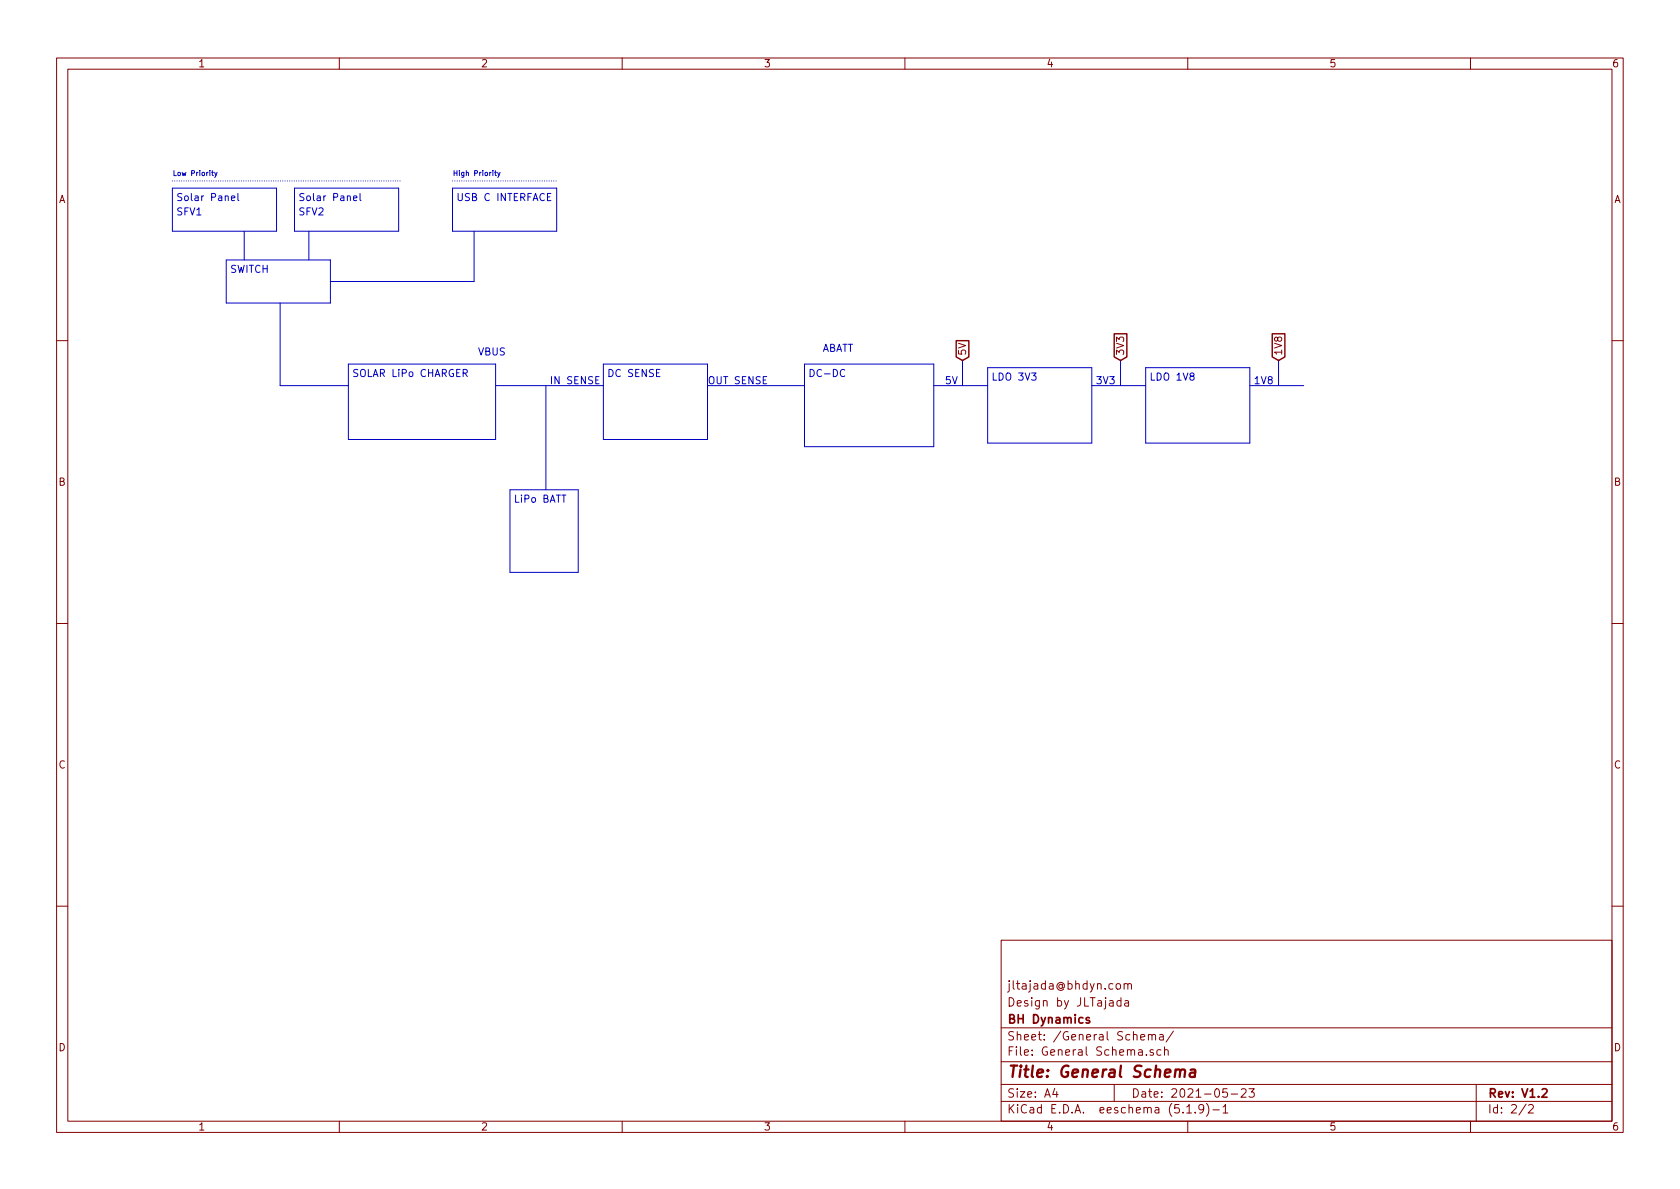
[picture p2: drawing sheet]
<svg xmlns="http://www.w3.org/2000/svg" width="297mm" height="210mm" viewBox="0 0 297 210" stroke-linecap="round" stroke-linejoin="round" font-family="sans-serif">
<g fill="none" stroke="#840000" stroke-width=".18">
<path d="M10 10.3h277v189.9h-277zM12 12.2h273v186.1h-273zM60 10.3v1.9M110 10.3v1.9M160 10.3v1.9M210 10.3v1.9M260 10.3v1.9M10 60.2h2M285 60.2h2M10 110.3h2M285 110.3h2M10 160.2h2"/>
<path d="M177 166.3h108v32h-108zM197.4 174.1l.2-.2 .4 .2v.7l-.2 .1-.4-.1zM198.2 177l-.4-.1-.3 .3 .1 .6h.6M198.2 176.4v1.5M198.8 174.1v-.1a.37 .37 0 0 1 .6 .1v.8M198.8 173.9v1M198.9 177h.6v.9M199.4 174.1l.1-.1a.37 .37 0 0 1 .6 .1v.8M199.5 177.3l-.4 .1-.3 .2 .3 .3 .4-.1M285 160.2h2M60 198.3v1.9M110 198.3v1.9"/>
<path d="M160 198.3v1.9M177 194.8h108M177 191.8h108M177 187.8h108M177 181.8h108M186.5 192.5l-.4 1h1M186.8 193v1M197 191.8v3M201.7 183.4l.7-.1-.1-.3-.4-.1-.2 .2 .1 .7h.5M202.7 186.5v.1M203 183.1l.3-.2 .3 .1 .1 .9M203 182.9v1"/>
<path d="M203.7 183.1a.34 .34 0 0 1 .3-.2 .34 .34 0 0 1 .3 .2v.8M203.9 185.7a.37 .37 0 0 0-.6 .1l.1 .2 .5 .2 .1 .1-.2 .3-.5-.1M205.1 183h.5l.1 .9M205.3 185.7l-.5-.1-.3 .3 .2 .6h.6M205.7 183.3l-.5 .1a.29 .29 0 0 0-.2 .2 .29 .29 0 0 0 .2 .3l.5-.1M205.9 185.7h.1a.37 .37 0 0 1 .6 .1v.8M205.9 185.1v1.5M207.5 182.3l-1.3 2M209.8 195.8l.5-.5v1.5M209.8 196.8h.9M210 198.3v1.9M211.3 196.7v.1"/>
<path d="M212.8 196l-.3 .3h-.3l-.2-.3v-.4l.1-.2 .4-.1 .3 .2a1.19 1.19 0 0 1-.3 1.2l-.4 .1M213.3 195.1a1.71 1.71 0 0 1 0 2.3M214.5 196.3h1.1M216.3 195.8l.4-.5v1.5M216.3 196.8h.8M217 192.5h-.7l-.1 .7 .2-.1 .5 .1 .1 .2v.5l-.2 .1-.6-.1M217.7 193.5h1.1M219.5 192.7l.2-.2h.3l.3 .2v.3v.2l-.9 .8h.9M220.8 192.5h1l-.5 .6 .4 .1v.7l-.2 .1-.7-.1M260 198.3v1.9M261 191.8v6.5M269.8 195.2l-1.2 2"/>
<path d="M270.3 195.5l.2-.2h.3l.3 .5-.9 1h.9"/>
</g>
<path d="M192.6 180a.37 .37 0 0 0-.6 .1l.1 .3 .5 .1 .1 .1-.2 .3-.5-.1M272.7 192.7l.2-.2h.3l.3 .2v.3l-.9 1h.9" fill="none" stroke="#840000" stroke-width=".3"/>
<path d="M207.8 189.3a.5 .5 0 0 1 .9 .1l-.1 1M208.7 189.4a.47 .47 0 0 1 .4-.3 .47 .47 0 0 1 .4 .3l-.1 1M210.5 189.2h.8l-.1 1.2M211.3 189.6l-.6 .1a.4 .4 0 0 0-.4 .3 .4 .4 0 0 0 .3 .4l.7-.1" fill="none" stroke="#840000" stroke-width=".41"/>
<g fill="none" stroke="#0000c2" stroke-width=".18">
<path d="M30.5 33.3h18.4v7.6h-18.4zM37.4 30.5h.3M37.5 30.2v.7l.2 .2M37.9 30.5l.3 .6M38.4 30.5l-.5 .9M40.9 35l.6-.1v-.2l-.4-.1-.2 .2 .1 .6h.5M42.1 34.2v1.1l.1 .2M52.1 33.3h18.4v7.6h-18.4zM62.5 35l.6-.1-.1-.2-.3-.1-.2 .2 .1 .6h.4M63.7 34.2v1.1l.1 .2M80 33.3h18.4v7.6h-18.4zM87.1 30.2h.1"/>
<path d="M87.5 30.5h.3M87.6 30.2v.7l.2 .2M88 30.5l.2 .6M88.4 30.5l-.4 .9M96.8 34.8h.4M97.4 34.2h-.6v1.3h.6M40 46h18.4v7.6h-18.4zM43.2 40.9v5.1M49.5 53.6v14.6h12.1M54.6 40.9v5.1M83.8 40.9v8.9h-25.4M61.6 64.4h26v13.3h-26z"/>
<path d="M81.9 66l.6-.1 .1-.1-.1-.3-.1-.2h-.5v1.3M82.2 66l.4 .6M87.6 68.2h19.1M96.5 68.2v18.4M105.9 66.6h-.6v1.3h.6M106.7 64.4h18.4v13.3h-18.4zM125.1 68.2h17.1M142.2 64.4h22.9v14.6h-22.9zM149.4 65.5a.6 .6 0 0 0-.9 .4 .6 .6 0 0 0 .6 .7l.3-.1M165.1 68.2h9.5M170.2 63.7v4.5M174.6 65h18.4v13.4h-18.4z"/>
<path d="M182.4 66h.8l-.4 .4 .3 .2v.5l-.1 .1-.6-.1M193 68.2h9.6M198.1 63.7v4.5M202.6 65h18.4v13.4h-18.4zM210.6 66.5l-.2-.3 .2-.2h.3l.2 .1v.3l-.6 .2-.1 .1v.3l.2 .2h.3l.2-.2v-.4l-.2-.1M221 68.2h9.5M226.1 63.7v4.5M90.2 86.6h12v14.6h-12zM99.3 87.5h.8"/>
</g>
<path d="M30.5 32h40.6M80 32h18.4" fill="none" stroke="#0000c2" stroke-width=".18" stroke-dasharray="0 .4"/>
<path d="M197 59h2.2v4.1l-1.1 .6-1.1-.6zM224.9 59h2.3v4.1l-1.1 .6-1.2-.6zM169.1 60.2h2.2v2.9l-1.1 .6-1.1-.6z" fill="none" stroke="#840000" stroke-width=".25"/>
<text font-size="2.8" fill="#840000" x="178" y="190.5">Title: General Schema</text>
<g font-size="2.1" fill="#840000">
<text x="178" y="178">Design by JLTajada</text>
<text x="178" y="175">jltajada@bhdyn.com</text>
<text x="178" y="184">Sheet: /General Schema/</text>
<text x="178" y="181">BH Dynamics</text>
<text x="178" y="186.7">File: General Schema.sch</text>
<text x="178" y="196.9">KiCad E.D.A. eeschema (5.1.9)-1</text>
<text x="178" y="194.1">Size: A4</text>
<text x="200" y="194.1">Date: 2021-05-23</text>
<text x="263" y="194.1">Rev: V1.2</text>
<text x="263" y="196.9">Id: 2/2</text>
</g>
<g font-size="1.8" fill="#840000">
<text x="35" y="11.9">1</text>
<text x="85" y="11.9">2</text>
<text x="135" y="11.9">3</text>
<text x="185" y="11.9">4</text>
<text x="235" y="11.9">5</text>
<text x="285" y="11.9">6</text>
<text x="10.4" y="35.9">A</text>
<text x="285.4" y="35.9">A</text>
<text x="170.8" y="63" transform="rotate(-90 170.8 63)">5V</text>
<text x="198.8" y="63" transform="rotate(-90 198.8 63)">3V3</text>
<text x="226.7" y="63" transform="rotate(-90 226.7 63)">1V8</text>
<text x="10.4" y="85.9">B</text>
<text x="285.4" y="85.9">B</text>
<text x="10.4" y="135.9">C</text>
<text x="285.4" y="135.9">C</text>
<text x="10.4" y="185.9">D</text>
<text x="285.4" y="185.9">D</text>
<text x="35" y="199.9">1</text>
<text x="85" y="199.9">2</text>
<text x="135" y="199.9">3</text>
<text x="185" y="199.9">4</text>
<text x="235" y="199.9">5</text>
<text x="285" y="199.9">6</text>
</g>
<g font-size="1.8" fill="#0000c2">
<text x="31.1" y="35.6">Solar Panel</text>
<text x="52.7" y="35.6">Solar Panel</text>
<text x="80.6" y="35.6">USB C INTERFACE</text>
<text x="31.1" y="38.1">SFV1</text>
<text x="52.7" y="38.1">SFV2</text>
<text x="40.6" y="48.3">SWITCH</text>
<text x="84.5" y="62.9">VBUS</text>
<text x="145.4" y="62.2">ABATT</text>
<text x="62.2" y="66.7">SOLAR LiPo CHARGER</text>
<text x="97.2" y="67.9">IN SENSE</text>
<text x="107.3" y="66.7">DC SENSE</text>
<text x="125.1" y="67.9">OUT SENSE</text>
<text x="142.9" y="66.7">DC-DC</text>
<text x="167" y="67.9">5V</text>
<text x="175.3" y="67.3">LDO 3V3</text>
<text x="193.7" y="67.9">3V3</text>
<text x="203.2" y="67.3">LDO 1V8</text>
<text x="221.6" y="67.9">1V8</text>
<text x="90.8" y="88.9">LiPo BATT</text>
</g>
<g font-size="1.2" fill="#0000c2">
<text x="30.5" y="31.1">Low Priority</text>
<text x="80" y="31.1">High Priority</text>
</g>
</svg>
